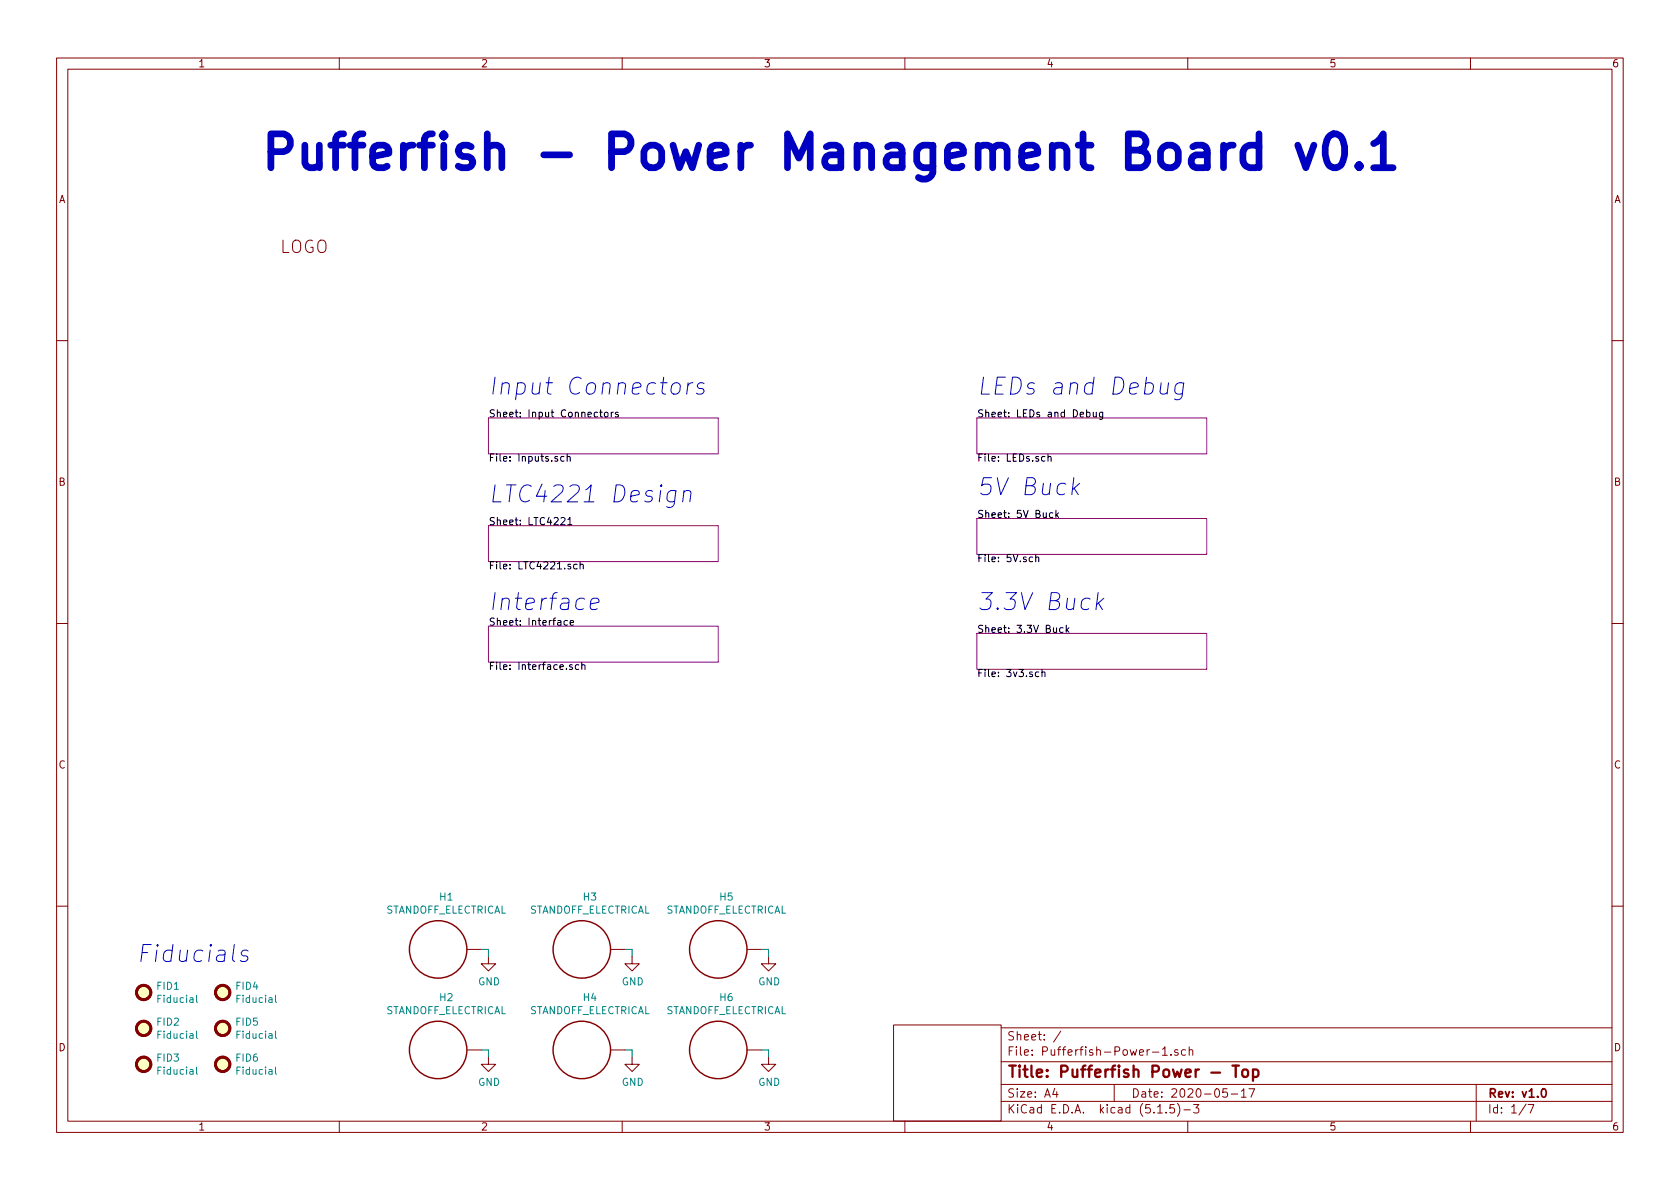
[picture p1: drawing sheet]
<svg xmlns="http://www.w3.org/2000/svg" width="297mm" height="210mm" viewBox="0 0 297 210" stroke-linecap="round" stroke-linejoin="round" font-family="sans-serif">
<g fill="none" stroke="#840000" stroke-width=".18">
<path d="M10 10.3h277v189.9h-277zM12 12.2h273v186.1h-273zM60 10.3v1.9M110 10.3v1.9M160 10.3v1.9M210 10.3v1.9M260 10.3v1.9M10 60.2h2M285 60.2h2M10 110.3h2M285 110.3h2M10 160.2h2"/>
<path d="M82.5 167.9h2.6M86.4 169.2v1.2h1.2l-1.2 1.3-1.3-1.3h1.3M107.9 167.9h2.6M111.8 169.2v1.2h1.2l-1.2 1.3-1.3-1.3h1.3M132.1 167.9h2.5M135.9 169.2v1.2h1.3l-1.3 1.3-1.3-1.3h1.3M285 160.2h2M60 198.3v1.9M82.5 185.7h2.6M86.4 186.9v1.3h1.2l-1.2 1.3-1.3-1.3h1.3M107.9 185.7h2.6M110 198.3v1.9"/>
<path d="M111.8 186.9v1.3h1.2l-1.2 1.3-1.3-1.3h1.3M132.1 185.7h2.5M135.9 186.9v1.3h1.3l-1.3 1.3-1.3-1.3h1.3M158 181.2h19v17h-19zM160 198.3v1.9M177 194.8h108M177 191.8h108M177 187.8h108M177 181.8h108M186.5 192.5l-.4 1h1M186.8 193v1M187.6 182.3l-1.3 2"/>
<path d="M197 191.8v3M203.8 186h1.1M204.7 196.8h.8M205.5 185.5l.5-.4v1.5M205.5 186.6h.9M206.2 196.7v.1M207 186.5v.1M207.6 195.3h-.7l-.1 .7 .2-.1 .5 .1 .2 .2-.1 .5-.2 .1-.6-.1M208.2 195.1a1.71 1.71 0 0 1 0 2.3M208.3 185.7a.37 .37 0 0 0-.6 .1v.2l.6 .2v.1l-.2 .3-.4-.1M209.3 196.3h1.2M209.6 185.7l-.4-.1-.3 .3 .1 .6 .2 .1 .4-.1"/>
<path d="M210 198.3v1.9M210.3 185.7a.37 .37 0 0 1 .6 .1v.8M210.3 185.1v1.5M211 195.3h1l-.5 .6 .4 .1v.7l-.2 .1-.7-.1M217 192.5h-.7l-.1 .7 .2-.1 .5 .1 .1 .2v.5l-.2 .1-.6-.1M217.7 193.5h1.1M219.5 193l.4-.5v1.5M219.5 194h.8M220.8 192.5h1l-.6 1.5M260 198.3v1.9M261 191.8v6.5M269.8 195.2l-1.2 2"/>
<path d="M270.2 195.3h1l-.6 1.5"/>
</g>
<path d="M272.7 192.7l.2-.2a.81 .81 0 0 1 .6 .6 .81 .81 0 0 1-.3 .8l-.2 .1a.79 .79 0 0 1-.3-1.3z" fill="none" stroke="#840000" stroke-width=".3"/>
<path d="M217.9 188.4h1.1M218.5 188.4v2M219.8 189.2a.57 .57 0 0 1 .9 .3v.6a.54 .54 0 0 1-.5 .4 .54 .54 0 0 1-.6-.4v-.6zM221.5 189.2a.68 .68 0 0 1 .9 .1l.1 .2-.1 .8-.3 .1-.6-.1M221.5 189.1v2" fill="none" stroke="#840000" stroke-width=".41"/>
<path d="M86.4 73.9h40.6v6.4h-40.6zM172.7 73.9h40.7v6.4h-40.7zM86.4 93h40.6v6.3h-40.6zM172.7 91.7h40.7v6.3h-40.7zM86.4 110.7h40.6v6.4h-40.6zM172.7 112h40.7v6.4h-40.7z" fill="none" stroke="#840084" stroke-width=".18"/>
<g fill="none" stroke="#000" stroke-width=".18">
<path d="M106 72.9h.5M106.2 72.5v1.1l.3 .1M107 72.9h.3l.2 .1-.1 .7h-.3l-.2-.2zM108.1 72.9v.8M108.4 72.9l-.3 .2M109.3 72.9h-.3l-.2 .2 .1 .1 .4 .2v.3h-.5M192.1 72.9h.4l.2 .2-.1 .6h-.5M193.3 72.9v.8h.3l.2-.1M193.8 72.9v.8M195 72.9l-.1 1.1-.2 .2-.3-.1M195 72.9h-.4l-.2 .2 .1 .6h.5M99.2 91.6l.5-.1 .2 .4-.1 .2-.7 .7h.8"/>
<path d="M99.7 80.8l-.3-.1-.3 .2 .1 .6h.5M100.3 80.8l.2-.1 .3 .1v.8M100.3 80.3v1.3M100.4 91.9l.4-.4v1.3M100.4 92.8h.7M102 99.8h-.3l-.3 .2 .1 .6h.5M102.6 99.9l.1-.1h.3l.1 .8M102.6 99.3v1.3M182.6 98.5h-.4l-.2 .2 .1 .6h.5M183.1 98.6l.2-.1h.3l.1 .8M183.1 98.1v1.2M184.8 80.8l-.4-.1-.3 .2 .2 .6h.5"/>
<path d="M185.3 80.8l.2-.1 .3 .1 .1 .8M185.3 80.3v1.3M186.2 90.7h-.4l-.3 .2 .2 .6h.5M186.7 90.2v1.3M186.8 91l.4 .5M187.2 90.7l-.5 .5M100.3 109.8l-.3-.1-.3 .3 .1 .5h.5M100.8 110.1l.6-.1v-.2l-.4-.1-.2 .2 .1 .6h.5M101.2 117.6l-.3-.1-.2 .2 .1 .2 .4 .1v.3h-.5M102.3 117.6l-.3-.1-.3 .3 .2 .5h.4M102.9 117.7l.1-.2 .4 .1v.8M102.9 117.1v1.3"/>
<path d="M183.7 118.9l-.4-.1-.2 .2 .1 .6h.5M184.2 118.9l.2-.1 .3 .1 .1 .8M184.2 118.4v1.3M188 111h-.4l-.2 .2 .1 .6h.5M188.5 110.6v1.2M188.6 111.3l.4 .5M189 111l-.5 .5"/>
</g>
<g fill="none" stroke="#840000" stroke-width=".25">
<circle cx="77.5" cy="167.9" r="5.1"/>
<circle cx="102.9" cy="167.9" r="5.1"/>
<circle cx="127" cy="167.9" r="5.1"/>
<circle cx="77.5" cy="185.7" r="5.1"/>
<circle cx="102.9" cy="185.7" r="5.1"/>
<circle cx="127" cy="185.7" r="5.1"/>
</g>
<g fill="#ffffc2" stroke="#ffffc2" stroke-width=".18">
<circle cx="39.4" cy="188.2" r="1.27"/>
<circle cx="25.4" cy="188.2" r="1.27"/>
<circle cx="39.4" cy="181.9" r="1.27"/>
<circle cx="25.4" cy="181.9" r="1.27"/>
<circle cx="39.4" cy="175.5" r="1.27"/>
<circle cx="25.4" cy="175.5" r="1.27"/>
</g>
<g fill="none" stroke="#840000" stroke-width=".51">
<circle cx="25.4" cy="175.5" r="1.27"/>
<circle cx="39.4" cy="175.5" r="1.27"/>
<circle cx="25.4" cy="188.2" r="1.27"/>
<circle cx="25.4" cy="181.9" r="1.27"/>
<circle cx="39.4" cy="188.2" r="1.27"/>
<circle cx="39.4" cy="181.9" r="1.27"/>
</g>
<path d="M34.7 176v1.1l.2 .2M48.7 176v1.1l.2 .2M34.7 188.7v1.1l.2 .2M34.7 182.3v1.1l.2 .2M48.7 188.7v1.1l.2 .2M48.7 182.3v1.1l.2 .2" fill="none" stroke="#008484" stroke-width=".18"/>
<path d="M85.1 167.9h1.3v1.3M110.5 167.9h1.3v1.3M134.6 167.9h1.3v1.3M85.1 185.7h1.3v1.2M110.5 185.7h1.3v1.2M134.6 185.7h1.3v1.2" fill="none" stroke="#008400" stroke-width=".18"/>
<g fill="none" stroke="#0000c2" stroke-width=".18">
<path d="M118.9 68a.76 .76 0 0 1 .8-.3 .76 .76 0 0 1 .6 .6l-.1 .8a.82 .82 0 0 1-.8 .6 .82 .82 0 0 1-.8-.6l.1-.8zM121.7 67.7l-.3 2M122.5 67.7a.88 .88 0 0 0-.9 .6M124.5 67.8a.74 .74 0 0 0-1.2 .3l.1 .4 1 .3 .1 .3-.2 .4-.3 .2h-.6l-.3-.2M205.3 67.7l-.2 1.6 .1 .2a.85 .85 0 0 0 1.2-.1M206.6 67.7l-.3 2M209.3 67.7l-.3 2.4a.87 .87 0 0 1-1.3 .5M209.3 67.8a.99 .99 0 0 0-1.5 .5l-.1 .8 .1 .3 .4 .3h.6l.3-.2M119.5 86.7l-.3 2.5a.87 .87 0 0 1-1.3 .4M119.5 86.9a.99 .99 0 0 0-1.5 .4l-.1 .9 .1 .3 .4 .2h.6l.3-.1M120.9 87a.74 .74 0 0 1 1.3 .2l-.2 1.5M121 86.7l-.3 2"/>
<path d="M189.9 86.3l.8 1.2M190.9 85.5l-1.3 1.1M104.4 106.8l1.5-.3-.1-.6-.3-.1h-.5l-.4 .1-.1 .3-.2 1.2 .1 .2 .3 .2h.6l.3-.2M194.2 104.8l-.4 3M194.2 106.6l.7 1.2M195.2 105.8l-1.3 1.1M43.9 168.2a.74 .74 0 0 0-1.3 .4l.2 .3 .2 .1 .7 .2 .1 .2-.2 .5-.3 .1h-.5l-.3-.1"/>
</g>
<path d="M218 25.7a1.49 1.49 0 0 0-1.7 1.1M222.6 26a1.92 1.92 0 0 0-2.6 .2l-.2 .6v1.7l.2 .6a1.92 1.92 0 0 0 2.6 .3M222.6 23.7v6M229.5 25.7l1.4 4 1.4-4M234.9 24.3a1.42 1.42 0 0 1 1.4-.6 1.42 1.42 0 0 1 1.1 1.1 4.6 4.6 0 0 1-.5 4.6 1.43 1.43 0 0 1-2.3-.9 5.2 5.2 0 0 1 .3-4.2zM240.3 29.1l.3 .3-.3 .3-.3-.3 .3-.3v.6M242.9 25.4l.5-.3 .6-.6 .6-.8v6M242.9 29.7h3.4" fill="none" stroke="#0000c2" stroke-width="1.2"/>
<text font-size="8.3" fill="#0000c2" x="45.7" y="30">Pufferfish - Power Management Board v0.1</text>
<g font-size="4.2" fill="#0000c2">
<text x="86.4" y="69.8">Input Connectors</text>
<text x="172.7" y="69.8">LEDs and Debug</text>
<text x="86.4" y="88.9">LTC4221 Design</text>
<text x="172.7" y="87.6">5V Buck</text>
<text x="86.4" y="107.9">Interface</text>
<text x="172.7" y="107.9">3.3V Buck</text>
<text x="24.1" y="170.2">Fiducials</text>
</g>
<text font-size="3" fill="#840000" x="49.3" y="44.8">LOGO</text>
<text font-size="2.8" fill="#840000" x="178" y="190.5">Title: Pufferfish Power - Top</text>
<g font-size="2.1" fill="#840000">
<text x="178" y="184">Sheet: /</text>
<text x="178" y="186.7">File: Pufferfish-Power-1.sch</text>
<text x="178" y="196.9">KiCad E.D.A. kicad (5.1.5)-3</text>
<text x="178" y="194.1">Size: A4</text>
<text x="200" y="194.1">Date: 2020-05-17</text>
<text x="263" y="194.1">Rev: v1.0</text>
<text x="263" y="196.9">Id: 1/7</text>
</g>
<g font-size="1.8" fill="#840000">
<text x="35" y="11.9">1</text>
<text x="85" y="11.9">2</text>
<text x="135" y="11.9">3</text>
<text x="185" y="11.9">4</text>
<text x="235" y="11.9">5</text>
<text x="285" y="11.9">6</text>
<text x="10.4" y="35.9">A</text>
<text x="285.4" y="35.9">A</text>
<text x="10.4" y="85.9">B</text>
<text x="285.4" y="85.9">B</text>
<text x="10.4" y="135.9">C</text>
<text x="285.4" y="135.9">C</text>
<text x="10.4" y="185.9">D</text>
<text x="285.4" y="185.9">D</text>
<text x="35" y="199.9">1</text>
<text x="85" y="199.9">2</text>
<text x="135" y="199.9">3</text>
<text x="185" y="199.9">4</text>
<text x="235" y="199.9">5</text>
<text x="285" y="199.9">6</text>
</g>
<g font-size="1.8">
<text x="86.4" y="73.8">Sheet: Input Connectors</text>
<text x="172.7" y="73.8">Sheet: LEDs and Debug</text>
<text x="86.4" y="81.6">File: Inputs.sch</text>
<text x="172.7" y="81.6">File: LEDs.sch</text>
<text x="86.4" y="92.9">Sheet: LTC4221</text>
<text x="172.7" y="91.6">Sheet: 5V Buck</text>
<text x="86.4" y="100.7">File: LTC4221.sch</text>
<text x="172.7" y="99.4">File: 5V.sch</text>
<text x="86.4" y="110.6">Sheet: Interface</text>
<text x="172.7" y="111.9">Sheet: 3.3V Buck</text>
<text x="86.4" y="118.5">File: Interface.sch</text>
<text x="172.7" y="119.7">File: 3v3.sch</text>
</g>
<g font-size="1.8" fill="#008484">
<text x="68" y="161.6">STANDOFF_ELECTRICAL</text>
<text x="77.8" y="159.3">H1</text>
<text x="93.4" y="161.6">STANDOFF_ELECTRICAL</text>
<text x="103.2" y="159.3">H3</text>
<text x="117.6" y="161.6">STANDOFF_ELECTRICAL</text>
<text x="127.3" y="159.3">H5</text>
<text x="27.8" y="175">FID1</text>
<text x="28" y="177.3">Fiducial</text>
<text x="41.8" y="175">FID4</text>
<text x="42" y="177.3">Fiducial</text>
<text x="68" y="179.3">STANDOFF_ELECTRICAL</text>
<text x="77.8" y="177">H2</text>
<text x="84.5" y="174.2">GND</text>
<text x="93.4" y="179.3">STANDOFF_ELECTRICAL</text>
<text x="103.2" y="177">H4</text>
<text x="109.9" y="174.2">GND</text>
<text x="117.6" y="179.3">STANDOFF_ELECTRICAL</text>
<text x="127.3" y="177">H6</text>
<text x="134.1" y="174.2">GND</text>
<text x="27.8" y="181.4">FID2</text>
<text x="28" y="183.7">Fiducial</text>
<text x="41.8" y="181.4">FID5</text>
<text x="42" y="183.7">Fiducial</text>
<text x="27.8" y="187.7">FID3</text>
<text x="28" y="190">Fiducial</text>
<text x="41.8" y="187.7">FID6</text>
<text x="42" y="190">Fiducial</text>
<text x="84.5" y="192">GND</text>
<text x="109.9" y="192">GND</text>
<text x="134.1" y="192">GND</text>
</g>
</svg>
